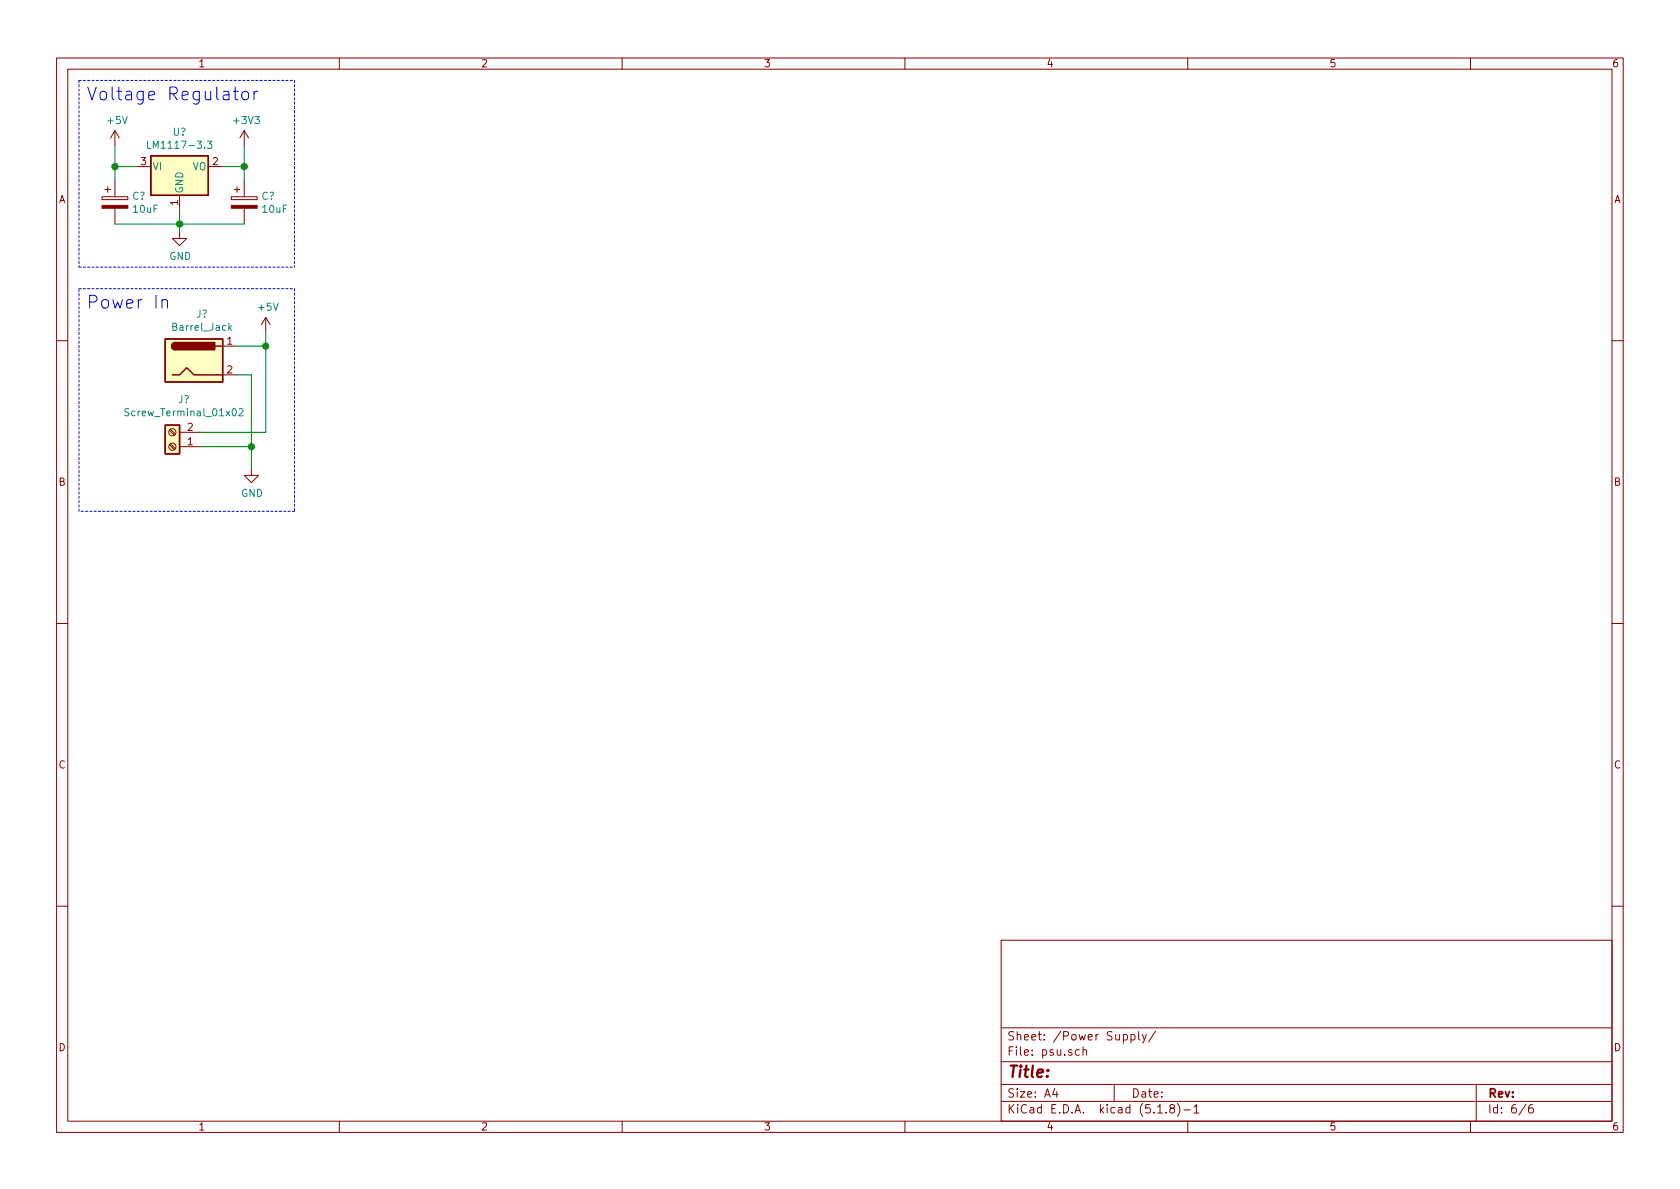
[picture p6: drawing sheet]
EESchema Schematic File Version 4
EELAYER 30 0
EELAYER END
$Descr A4 11693 8268
encoding utf-8
Sheet 6 6
Title ""
Date ""
Rev ""
Comp ""
Comment1 ""
Comment2 ""
Comment3 ""
Comment4 ""
$EndDescr
$Comp
L Regulator_Linear:LM1117-3.3 U?
U 1 1
P 1250 1150
F 0 "U?" H 1250 1392 50  0000 C CNN
F 1 "LM1117-3.3" H 1250 1301 50  0000 C CNN
F 2 "" H 1250 1150 50  0001 C CNN
F 3 "http://www.ti.com/lit/ds/symlink/lm1117.pdf" H 1250 1150 50  0001 C CNN
	1    1250 1150
	1    0    0    -1  
$EndComp
$Comp
L power:+5V #PWR?
U 1 1
P 800 1000
F 0 "#PWR?" H 800 850 50  0001 C CNN
F 1 "+5V" H 815 1173 50  0000 C CNN
F 2 "" H 800 1000 50  0001 C CNN
F 3 "" H 800 1000 50  0001 C CNN
	1    800  1000
	1    0    0    -1  
$EndComp
Wire Wire Line
	800  1000 800  1150
Wire Wire Line
	800  1150 950  1150
$Comp
L power:+3V3 #PWR?
U 1 1
P 1700 1000
F 0 "#PWR?" H 1700 850 50  0001 C CNN
F 1 "+3V3" H 1715 1173 50  0000 C CNN
F 2 "" H 1700 1000 50  0001 C CNN
F 3 "" H 1700 1000 50  0001 C CNN
	1    1700 1000
	1    0    0    -1  
$EndComp
Wire Wire Line
	1700 1000 1700 1150
Wire Wire Line
	1700 1150 1550 1150
$Comp
L power:GND #PWR?
U 1 1
P 1250 1600
F 0 "#PWR?" H 1250 1350 50  0001 C CNN
F 1 "GND" H 1255 1427 50  0000 C CNN
F 2 "" H 1250 1600 50  0001 C CNN
F 3 "" H 1250 1600 50  0001 C CNN
	1    1250 1600
	1    0    0    -1  
$EndComp
Wire Wire Line
	1250 1600 1250 1550
$Comp
L Device:CP C?
U 1 1
P 800 1400
F 0 "C?" H 918 1446 50  0000 L CNN
F 1 "10uF" H 918 1355 50  0000 L CNN
F 2 "" H 838 1250 50  0001 C CNN
F 3 "~" H 800 1400 50  0001 C CNN
F 4 "Tantalum" H 800 1400 50  0001 C CNN "Comment"
	1    800  1400
	1    0    0    -1  
$EndComp
$Comp
L Device:CP C?
U 1 1
P 1700 1400
F 0 "C?" H 1818 1446 50  0000 L CNN
F 1 "10uF" H 1818 1355 50  0000 L CNN
F 2 "" H 1738 1250 50  0001 C CNN
F 3 "~" H 1700 1400 50  0001 C CNN
F 4 "Tantalum" H 1700 1400 50  0001 C CNN "Comment"
	1    1700 1400
	1    0    0    -1  
$EndComp
Wire Wire Line
	800  1250 800  1150
Connection ~ 800  1150
Wire Wire Line
	1700 1150 1700 1250
Connection ~ 1700 1150
Wire Wire Line
	1700 1550 1250 1550
Connection ~ 1250 1550
Wire Wire Line
	1250 1550 1250 1450
Wire Wire Line
	800  1550 1250 1550
$Comp
L Connector:Barrel_Jack J?
U 1 1
P 1350 2500
F 0 "J?" H 1407 2825 50  0000 C CNN
F 1 "Barrel_Jack" H 1407 2734 50  0000 C CNN
F 2 "" H 1400 2460 50  0001 C CNN
F 3 "~" H 1400 2460 50  0001 C CNN
	1    1350 2500
	1    0    0    -1  
$EndComp
$Comp
L Connector:Screw_Terminal_01x02 J?
U 1 1
P 1200 3100
F 0 "J?" H 1118 2775 50  0000 C CNN
F 1 "Screw_Terminal_01x02" H 1118 2866 50  0000 C CNN
F 2 "" H 1200 3100 50  0001 C CNN
F 3 "~" H 1200 3100 50  0001 C CNN
	1    1200 3100
	-1   0    0    1   
$EndComp
$Comp
L power:+5V #PWR?
U 1 1
P 1850 2300
F 0 "#PWR?" H 1850 2150 50  0001 C CNN
F 1 "+5V" H 1865 2473 50  0000 C CNN
F 2 "" H 1850 2300 50  0001 C CNN
F 3 "" H 1850 2300 50  0001 C CNN
	1    1850 2300
	1    0    0    -1  
$EndComp
Wire Wire Line
	1850 2300 1850 2400
Wire Wire Line
	1850 2400 1650 2400
Wire Wire Line
	1400 3000 1850 3000
Wire Wire Line
	1850 3000 1850 2400
Connection ~ 1850 2400
$Comp
L power:GND #PWR?
U 1 1
P 1750 3250
F 0 "#PWR?" H 1750 3000 50  0001 C CNN
F 1 "GND" H 1755 3077 50  0000 C CNN
F 2 "" H 1750 3250 50  0001 C CNN
F 3 "" H 1750 3250 50  0001 C CNN
	1    1750 3250
	1    0    0    -1  
$EndComp
Wire Wire Line
	1650 2600 1750 2600
Wire Wire Line
	1750 2600 1750 3100
Wire Wire Line
	1400 3100 1750 3100
Connection ~ 1750 3100
Wire Wire Line
	1750 3100 1750 3250
Wire Notes Line
	550  2000 2050 2000
Wire Notes Line
	2050 2000 2050 3550
Wire Notes Line
	2050 3550 550  3550
Wire Notes Line
	550  3550 550  2000
Text Notes 600  2150 0    89   ~ 0
Power In
Wire Notes Line
	550  550  550  1850
Wire Notes Line
	550  1850 2050 1850
Wire Notes Line
	550  550  2050 550 
Wire Notes Line
	2050 550  2050 1850
Text Notes 600  700  0    89   ~ 0
Voltage Regulator
$EndSCHEMATC
